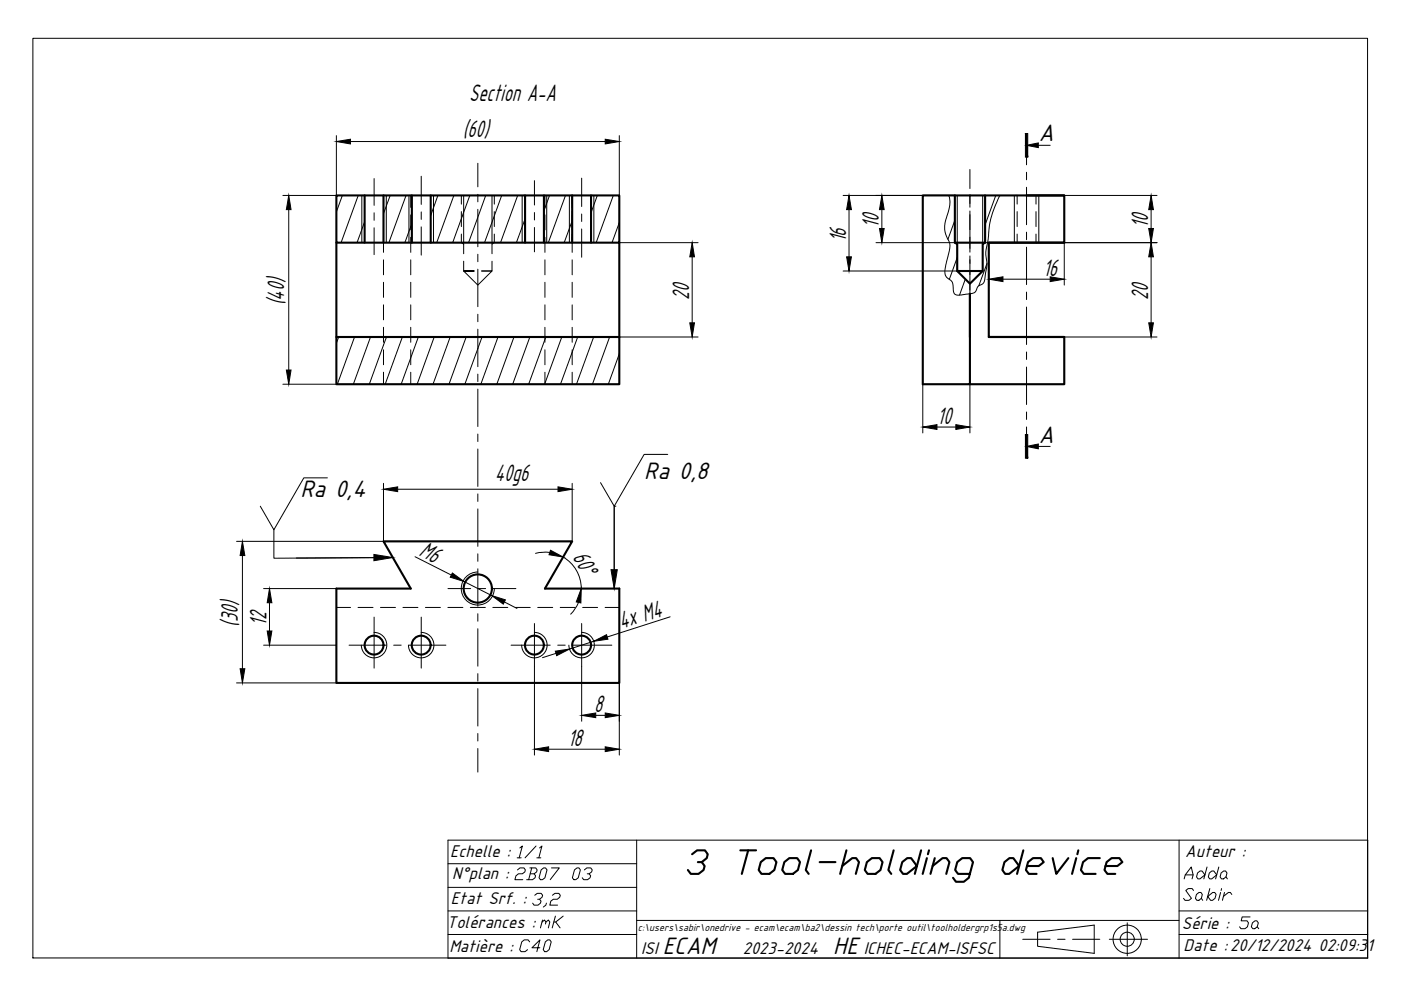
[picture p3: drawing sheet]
<svg xmlns="http://www.w3.org/2000/svg" width="297mm" height="210mm" viewBox="0 0 297 210" stroke-linecap="round" stroke-linejoin="round" font-family="sans-serif">
<!-- layer: Pr_cartouche -->
<g fill="none" stroke="#000" stroke-width=".21">
<path d="M95 178.1h195v25.1h-195zM135 178.1v25.1M250 178.1v25.1M95 198.1h40M95 193.1h40M95 188.1h40M95 183.1h40M135 195.1h115M212 195.1v8.1M216.8 199.2h5.8M220 197.6l12-1.5v6l-12-1.5zM224.2 199.2h1.6"/>
<path d="M227.4 199.2h5.8M235.2 199.2h8.1M239 195.7v7M250 198.1h40M250 193.1h40"/>
<circle cx="239" cy="199.1" r="3"/>
<circle cx="239" cy="199.1" r="1.49"/>
</g>
<!-- layer: 01 Fort -->
<g fill="none" stroke="#000" stroke-width=".44">
<path d="M71.3 51.4v20.1M77.3 41.4v10M81.3 41.4v10M87.3 41.4v10M91.3 41.4v10M111.3 41.4v10M115.3 41.4v10M121.3 41.4v10M125.3 41.4v10M131.3 51.4h-60v-10h60v30.1M202.4 41.4v10l.6 .3v5.8l2.6 2.6 2.8-2.6v-5.8l.5-.3v-10M202.4 51.4h6.5"/>
<path d="M203 57.5h5.4M209.6 51.4h16v-10h-29.9v40.1h9.9v-19.2v9.2M209.6 51.4v20.1h16M209.6 51.4h16M217.6 41.4h8M71.3 71.5h60v10h-60zM209.6 71.5h16v10h-20M81.3 114.8h40l-5.8 10h15.8v20h-60v-20h15.8z"/>
<circle cx="79.3" cy="136.8" r="2"/>
<circle cx="89.3" cy="136.8" r="2"/>
<circle cx="101.3" cy="124.8" r="3"/>
<circle cx="113.3" cy="136.8" r="2"/>
<circle cx="123.3" cy="136.8" r="2"/>
</g>
<!-- layer: 06 Hachures -->
<g fill="none" stroke="#000" stroke-width=".21">
<path d="M220.1 30.8h2.6M72.6 41.4l-1.3 3.5M76 41.4l-3.7 10M77.3 47l-1.6 4.4M82.7 41.4l-1.4 3.9M86.1 41.4l-3.6 10M87.3 47.4l-1.5 4M92.8 41.4l-1.5 4.3M96.2 41.4l-3.6 10M99.6 41.4l-3.6 10M103 41.4l-3.7 10M106.4 41.4l-3.7 10"/>
<path d="M109.8 41.4l-3.7 10M111.3 46.4l-1.8 5M116.5 41.4l-1.2 3.3M119.9 41.4l-3.6 10M121.3 46.8l-1.7 4.6M126.6 41.4l-1.3 3.7M130 41.4l-3.6 10M131.3 47.2l-1.5 4.2M202.4 46.7l-1.4 4M203 54.6l-1.7 4.6M204.7 59.2l-1.3 3.4M209.3 55.9l-1.8 4.7"/>
<path d="M211.1 41.4l-2.2 6.3M71.8 71.5l-.5 1.3M75.2 71.5l-3.7 10M78.6 71.5l-3.7 10M81.9 71.5l-3.6 10M85.3 71.5l-3.6 10M88.7 71.5l-3.6 10M92.1 71.5l-3.7 10M95.4 71.5l-3.6 10M98.8 71.5l-3.6 10M102.2 71.5l-3.6 10M105.6 71.5l-3.7 10"/>
<path d="M109 71.5l-3.7 10M112.3 71.5l-3.6 10M115.7 71.5l-3.6 10M119.1 71.5l-3.6 10M122.5 71.5l-3.7 10M125.9 71.5l-3.7 10M129.3 71.5l-3.7 10M131.3 75l-2.3 6.5M220.1 94.7h2.6"/>
</g>
<!-- layer: 02 Interrompu -->
<g fill="none" stroke="#000" stroke-width=".21">
<path d="M81.3 41.4v2.6M81.3 45.6v3.1M81.3 50.3v3.2M81.3 55.1v3.2M81.3 59.9v3.1M87.1 41.4v2.6M87.1 45.6v3.1M87.1 50.3v3.2M87.1 55.1v3.2M87.1 59.9v3.1M97.8 49.6v1.8l.5 .3v2.1M97.8 41.4v1.9"/>
<path d="M97.8 44.9v3.1M98.3 55.4v2.1l3 2.9 3-2.9h-2.2h2.2v-2.1M100.5 57.5h-2.2h2.2M104.8 49.6v1.8l-.5 .3v2.1M104.8 41.4v1.9M104.8 44.9v3.1M115.5 41.4v2.6M115.5 45.6v3.1M115.5 50.3v3.2M115.5 55.1v3.2M115.5 59.9v3.1M121.3 41.4v2.6"/>
<path d="M121.3 44.9v3.8M121.3 49.6v3.9M121.3 55.1v3.2M121.3 59.9v3.1M205.6 41.4v2.5M205.6 45.5v3.2M205.6 50.3v3.2M205.6 55v3.2M205.6 59.8v2.5M215.7 41.4v1.9M215.7 44.9v3.1M215.7 49.6v1.8"/>
<path d="M219.7 41.4v1.9M219.7 44.9v3.1M219.7 49.6v1.8M81.3 64.6v3.2M81.3 69.4v3.2M81.3 74.2v3.1M81.3 78.9v2.6M87.1 64.6v3.2M87.1 69.4v3.2M87.1 74.2v3.1M87.1 78.9v2.6M115.5 64.6v3.2"/>
<path d="M115.5 69.4v3.2M115.5 74.2v3.1M115.5 78.9v2.6M121.3 64.6v3.2M121.3 69.4v3.2M121.3 74.2v3.1M121.3 78.9v2.6M71.3 128.8h3M75.9 128.8h3.2M80.7 128.8h3.1M85.4 128.8h3.2M90.2 128.8h3.2"/>
<path d="M95 128.8h3.1M99.7 128.8h3.2M104.5 128.8h3.2M109.2 128.8h3.2M114 128.8h3.2M118.8 128.8h3.1M123.5 128.8h3.2M128.3 128.8h3"/>
</g>
<!-- layer: 03 Mixte -->
<g fill="none" stroke="#000" stroke-width=".21">
<path d="M79.3 37.9v5.6M89.3 37.4v5.9M101.3 34.6v5M113.3 38.3v5.2M123.3 37.8v6M205.6 35.9v4.1M217.6 28.3v6.6M217.6 36.5v1.6M217.6 39.7v7.9M79.3 45.1v1.6M79.3 48.3v5.7M89.3 44.9v1.6"/>
<path d="M89.3 48.1v6M101.3 41.2v1.6M101.3 44.4v7.9M101.3 53.9v1.6M101.3 57.1v7.9M113.3 45.1v1.5M113.3 48.2v5.2M123.3 45.4v1.6M123.3 48.5v6M205.6 41.6v1.6M205.6 44.7v8M205.6 54.3v1.6"/>
<path d="M205.6 57.4v4.1M217.6 49.2v1.6M217.6 52.4v7.9M101.3 66.6v1.6M101.3 69.8v7.9M101.3 79.3v1.6M217.6 61.9v1.6M217.6 65.1v7.9M217.6 74.6v1.6M217.6 77.8v8M101.3 82.5v7.9M101.3 92v1.6"/>
<path d="M101.3 95.2v7.9M217.6 87.3v1.6M217.6 90.5v6.6M101.3 104.7v1.6M101.3 107.9v7.9M101.3 117.4v1.6M74 136.8h7.9M79.3 130.8v10.9M83.5 136.8h1.6M86.6 136.8h7.9M89.3 130.8v10.9M95 124.8h4.8"/>
<path d="M101.3 120.6v7.9M101.3 130.1v1.6M101.3 133.3v7.9M101.4 124.8h1.6M104.5 124.8h4.9M108.4 136.8h8.3M113.3 132.2v9.1M118.2 136.8h1.6M121.4 136.8h8.3M123.3 132.2v9.1M101.3 142.8v1.6M101.3 146v7.9"/>
<path d="M101.3 155.5v1.6M101.3 158.7v5"/>
</g>
<!-- layer: 04 Fin -->
<g fill="none" stroke="#000" stroke-width=".21">
<path d="M76.7 41.4v10M76.9 41.4h.4M81.3 41.4h.4M81.9 41.4v10M86.7 41.4v10M86.9 41.4h.4M91.3 41.4h.4M91.9 41.4v10M98.3 41.4v10.3M104.3 41.4v10.3M110.7 41.4v10M110.9 41.4h.4"/>
<path d="M115.3 41.4h.4M115.9 41.4v10M120.7 41.4v10M120.9 41.4h.4M125.3 41.4h.4M125.9 41.4v10M201.2 41.5a6.8 6.8 0 0 1-.5 4.7 5.9 5.9 0 0 0 .6 5.3l.1 1.2-.7 2.9a4 4 0 0 0-.2 3l.3 .3a2.11 2.11 0 0 1 1.3 2.5 1.09 1.09 0 0 0 1.6 1.1l1.1-.1a2.86 2.86 0 0 0 2-.5v-.1a1.86 1.86 0 0 1 1.5-1.6 2.89 2.89 0 0 0 .6-2.3 9.1 9.1 0 0 0 .1-4.3l.5-2.9 .4-3.4a23.4 23.4 0 0 1 2.1-5.8M203 41.4v16.1M208.4 41.4v10.3M215.1 41.4v10M215.3 41.4h.4M219.7 51.4h.4"/>
<path d="M220.2 41.4v10M79.3 134.1a2.7 2.7 0 0 1 2.7 2.7 2.7 2.7 0 0 1-2.7 2.7 2.7 2.7 0 0 1-2.7-2.7M89.3 134.1a2.7 2.7 0 0 1 2.7 2.7 2.7 2.7 0 0 1-2.7 2.7 2.7 2.7 0 0 1-2.7-2.7M101.3 121.3a3.5 3.5 0 0 0-3.5 3.5 3.5 3.5 0 0 0 3.5 3.5 3.5 3.5 0 0 0 3.5-3.5M113.3 134.1a2.7 2.7 0 0 1 2.7 2.7 2.7 2.7 0 0 1-2.7 2.7 2.7 2.7 0 0 1-2.7-2.7M123.3 134.1a2.7 2.7 0 0 1 2.7 2.7 2.7 2.7 0 0 1-2.7 2.7 2.7 2.7 0 0 1-2.7-2.7"/>
</g>
<!-- layer: 06 Hachures -->
<g fill="#000" stroke="#000" stroke-width=".21">
<path d="M217.6 30.8l2.5-.5v1zM217.6 94.7l2.5-.6v1.1z"/>
<path d="M217.4 28.3v5h.5zM217.4 28.3h.5v5z"/>
<path d="M217.4 92.2v4.9h.5zM217.4 92.2h.5v4.9z"/>
</g>
<!-- layer: 07 Cotes -->
<g fill="none" stroke="#000" stroke-width=".21">
<path d="M71.3 28.8v12.6h-11.3M74.3 30h54M131.3 28.8v12.6M61.2 44.4v34.1M131.3 51.4h16.7M146.8 54.5v13.9M178.8 41.4h23.9M178.8 57.5h24.2M180 44.4v10.1M185.7 51.4h23.9v9M187 44.4v4M212.6 59.2h10.1"/>
<path d="M225.6 41.4h19.7M244.1 44.4v4M244.1 54.5v13.9M245.3 51.4h-19.7v9M131.3 71.5h16.7M225.6 71.5h19.7M60 81.5h11.3M141.6 96.3h-5l-6.4 11-2.9-5M195.7 81.5v10.3M198.7 90.5h4M205.6 81.5v10.3M51.4 117.8v24"/>
<path d="M58.1 112.3v6.1l25.2-.2M69.4 101.3h-5l-6.3 11-2.9-5M79.3 118.2l-16.5 .1M81.3 102.5v12.3h-31.1M84.3 103.7h34M88 118l7.7 3.9M116.5 117.1h-1.5l-1.5 .2M119.4 118.1a7.7 7.7 0 0 1 3.8 6.7M121.3 102.5v12.3M130.2 107.3v17.5M130.6 107.3h-.4v13.5M55.9 124.8h15.4"/>
<path d="M55.9 136.8h15.4M57.1 127.8v6M98.4 123.3l5.9 3M106.9 127.6l2.7 1.4M117.9 138.5l-2.9 .9M122.7 127.7l-.8 1.4-.9 1.1M125.9 136l-5.2 1.6M142.1 130.8l-13.4 4.3M50.2 144.8h21.1M113.3 141.3v18.8M116.3 158.8h12M123.3 141.3v11.6"/>
<path d="M126.3 151.7h2M131.3 144.8v15.3"/>
</g>
<g fill="#000" stroke="#000" stroke-width=".21">
<path d="M71.3 30l3-.5v1zM128.3 29.5l3 .5-3 .5zM61.2 41.4l.5 3h-1zM146.8 51.4l.4 3.1h-1zM180 41.4l.5 3h-1zM179.5 54.5h1l-.5 3zM187 41.4l.5 3h-1zM186.5 48.4h1l-.5 3zM209.6 59.2l3-.5v1zM222.7 58.7l2.9 .5-2.9 .5zM244.1 51.4l.4 3.1h-.9zM244.1 41.4l.4 3h-.9z"/>
<path d="M243.6 48.4h.9l-.4 3zM60.7 78.5h1l-.5 3zM146.2 68.4h1l-.4 3.1zM243.6 68.4h.9l-.4 3.1zM195.7 90.5l3-.5v1.1zM202.7 90l2.9 .5-2.9 .6zM51.4 114.8l.5 3h-1zM79.3 117.6l4 .6-4 .7zM81.3 103.7l3-.5v1zM116.7 116.7l2.7 1.4-3-.5zM118.3 103.2l3 .5-3 .5zM57.1 124.8l.5 3h-1z"/>
<path d="M56.6 133.8h1l-.5 3zM95.9 121.5l2.5 1.8-2.9-.9zM104.3 126.3l2.9 .9-.5 .9zM117.7 138.1l3-.5-2.7 1.4zM123.2 124.8v3l-1-.2zM125.9 136l2.7-1.4 .3 .9zM129.5 120.8h1.4l-.7 4zM50.9 141.8h1l-.5 3zM113.3 158.8l3-.5v1.1zM123.3 151.7l3-.5v1zM128.3 151.2l3 .5-3 .5zM128.3 158.3l3 .5-3 .6z"/>
</g>
<!-- layer: Pr_cadre -->
<path d="M7 8.1h282.9v195h-282.9z" fill="none" stroke="#000" stroke-width=".21"/>
<text font-size="10.6" x="145" y="188">3 Tool-holding device</text>
<text font-size="6.6" x="112.2" y="193.7">3,2</text>
<g font-size="5.7">
<text x="108.7" y="183.1">1/1</text>
<text x="108.3" y="187.7">2B07 03</text>
<text x="250.1" y="187.7">Adda</text>
<text x="113.6" y="197.9">mK</text>
<text x="250.1" y="192.3">Sabir</text>
<text x="109.4" y="202.8">C40</text>
<text x="261.8" y="198.3">5a</text>
</g>
<g font-size="5.6">
<text x="99.5" y="21.4">Section A-A</text>
<text x="98.2" y="29">(60)</text>
<text x="220.2" y="30">A</text>
<text x="179.4" y="51.4" transform="rotate(-90 179.4 51.4)">16</text>
<text x="186.3" y="48.4" transform="rotate(-90 186.3 48.4)">10</text>
<text x="243.4" y="48.4" transform="rotate(-90 243.4 48.4)">10</text>
<text x="221.2" y="58.6">16</text>
<text x="60.2" y="64.7" transform="rotate(-90 60.2 64.7)">(40)</text>
<text x="146.1" y="63.6" transform="rotate(-90 146.1 63.6)">20</text>
<text x="243.4" y="63.6" transform="rotate(-90 243.4 63.6)">20</text>
<text x="198.7" y="89.9">10</text>
<text x="220.2" y="93.8">A</text>
<text x="136.6" y="101.5">Ra 0,8</text>
<text x="63.7" y="105.3">Ra 0,4</text>
<text x="104.9" y="102.1">40g6</text>
<text x="88.6" y="117.7" transform="rotate(27 88.6 117.7)">M6</text>
<text x="121.3" y="118.1" transform="rotate(60 121.3 118.1)">60°</text>
<text x="50.4" y="133" transform="rotate(-90 50.4 133)">(30)</text>
<text x="56.5" y="132.7" transform="rotate(-90 56.5 132.7)">12</text>
<text x="131.8" y="133.4" transform="rotate(-18 131.8 133.4)">4x M4</text>
<text x="126" y="151">8</text>
<text x="120.4" y="158.2">18</text>
<text x="140.5" y="202.2">ECAM</text>
<text x="176.6" y="202.3">HE</text>
</g>
<g font-size="4">
<text x="95.5" y="181.8">Echelle :</text>
<text x="251.3" y="181.7">Auteur :</text>
<text x="95.6" y="191.7">Etat Srf. :</text>
<text x="95.9" y="186.3">N°plan :</text>
<text x="94.8" y="196.8">Tolérances :</text>
<text x="250.6" y="197">Série :</text>
<text x="95.3" y="201.8">Matière :</text>
<text x="135.9" y="202.2">ISI</text>
<text x="157.5" y="202.2">2023-2024</text>
<text x="183.1" y="202.3">ICHEC-ECAM-ISFSC</text>
<text x="251" y="201.7">Date :20/12/2024 02:09:31</text>
</g>
<text font-size="2.4" x="135.3" y="197.4">c:\users\sabir\onedrive - ecam\ecam\ba2\dessin tech\porte outil\toolholdergrp1s5a.dwg</text>
</svg>
